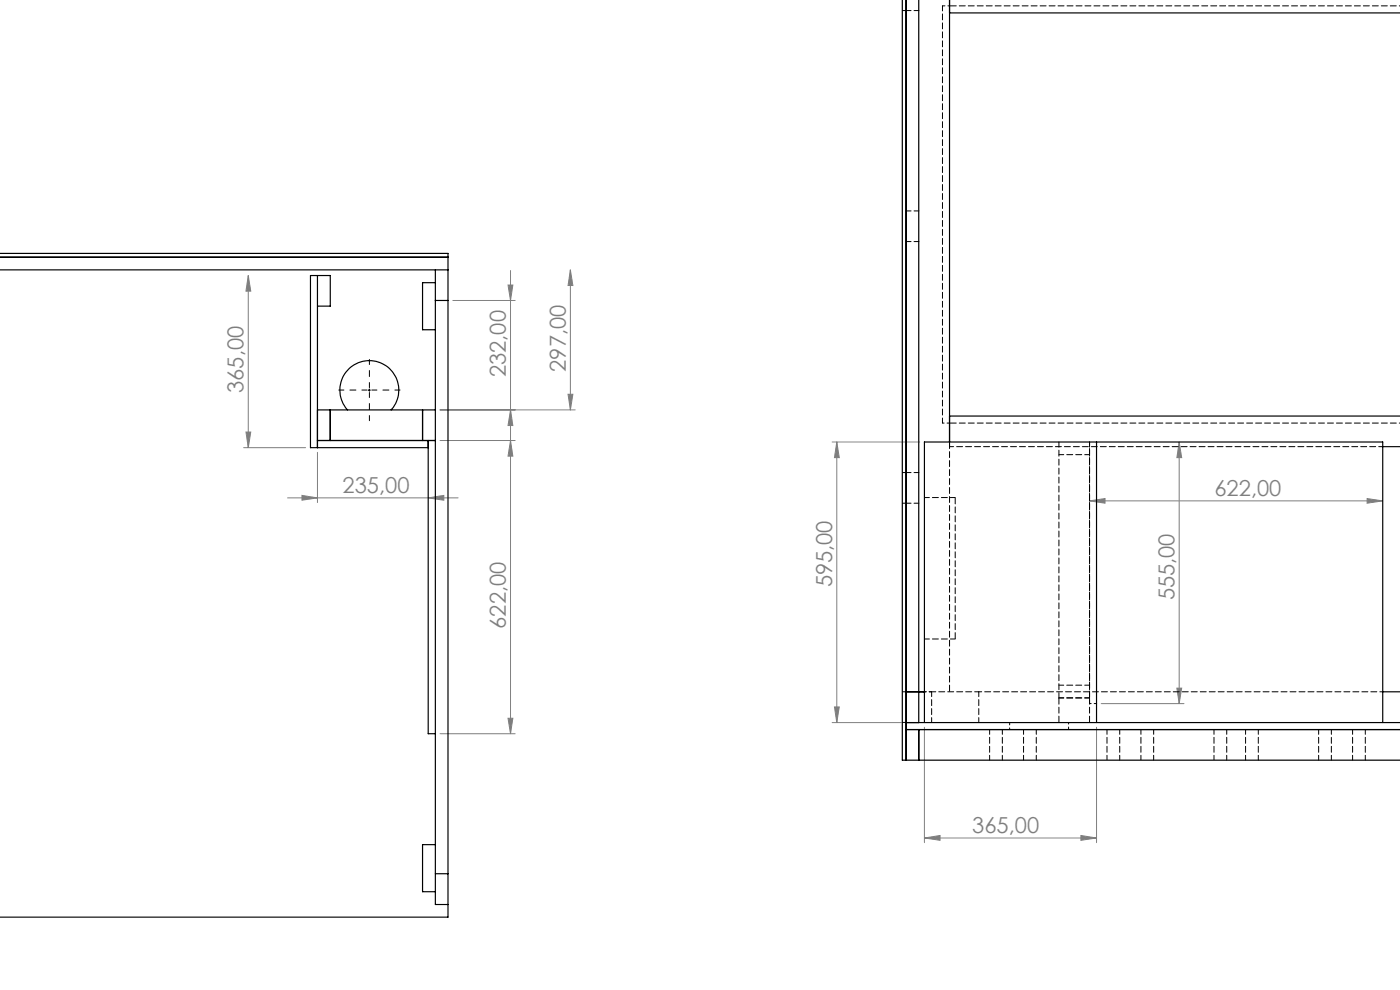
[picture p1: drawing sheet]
<svg xmlns="http://www.w3.org/2000/svg" width="297mm" height="210mm" viewBox="0 0 297 210" stroke-linecap="round" stroke-linejoin="round" font-family="sans-serif">
<g fill="none" stroke="#808080" stroke-width=".21">
<path d="M52.7 58.4v36.6M52.7 58.4l.5 3.4h-1zM108.3 57.4v35.9M121 57.2l.5 3.4h-1zM121 57.2v29.8M96.1 63.7h13.2M107.8 60.5h1l-.5 3.2zM51.7 95h13.1M52.2 91.6h1l-.5 3.4zM67.3 95.9v10.7M93.3 87h28.7M93.3 93.4h16"/>
<path d="M108.3 87l.5 3.3h-1zM108.3 93.4l.5 3.4h-1zM108.3 93.4v62.2M120.5 83.6h1l-.5 3.4zM176.5 93.8h18.6M177.5 93.8l.5 3.3h-1zM177.5 93.8v59.5M250.2 93.8l.5 3.3h-1zM250.2 93.8v55.5M61 105.6h36.2M64.1 105.1l3.2 .5-3.2 .5zM90.8 105.6l3.4-.5v1z"/>
<path d="M231.1 106.2l3.3-.4v.9zM231.1 106.2h62.2M290 105.8l3.3 .4-3.3 .5zM93.3 155.6h16M107.8 152.4h1l-.5 3.2zM176.5 153.3h14.7M177 150h1l-.5 3.3zM196.1 154.3v24.4M232.6 154.3v24.4M233.6 149.3h17.6M249.7 146h1l-.5 3.3zM196.1 177.8l3.3-.6v1.1z"/>
<path d="M196.1 177.8h36.5M229.3 177.2l3.3 .6-3.3 .5z"/>
</g>
<path d="M77.9 82.7h-6M78.4 82.2v-6M78.4 83.2v6M78.9 82.7h6" fill="none" stroke="#000" stroke-width=".21" stroke-dasharray="15.2 1.3 1.3 1.3" stroke-dashoffset="14.1"/>
<path d="M78.1 82.8h.5M78.4 82.5v.5" fill="none" stroke="#000" stroke-width=".21"/>
<g fill="#808080">
<path d="M90.8 105.6l3.4-.5v1zM64.1 105.1l3.2 .5-3.2 .5z"/>
<path d="M229.3 177.2l3.3 .6-3.3 .5zM196.1 177.8l3.3-.6v1.1z"/>
<path d="M120.5 83.6h1l-.5 3.4zM121 57.2l.5 3.4h-1zM108.3 87l.5 3.3h-1zM107.8 60.5h1l-.5 3.2zM52.2 91.6h1l-.5 3.4zM52.7 58.4l.5 3.4h-1zM107.8 152.4h1l-.5 3.2zM108.3 93.4l.5 3.4h-1zM177 150h1l-.5 3.3zM177.5 93.8l.5 3.3h-1z"/>
<path d="M249.7 146h1l-.5 3.3zM250.2 93.8l.5 3.3h-1z"/>
<path d="M231.1 106.2l3.3-.4v.9zM290 105.8l3.3 .4-3.3 .5z"/>
</g>
<g fill="none" stroke="#000" stroke-width=".25">
<path d="M191.4 0v161.2h105.7M192.2 0v161.2M194.9 0v153.3M201.4 0v93.8M201.4 2.7h95.7M0 53.8h95v140.7h-95.1M0 54.6h95M0 57.2h95M67.3 58.4v36.6M92.4 57.2v134.7h2.6M92.4 60h-2.8v9.9h2.8M67.3 64.9h2.8v-6.5h-4.2v36.6h24.9"/>
<path d="M92.4 63.7h2.6M67.3 93.4h25.1M67.3 87h25.1M70.1 87v6.4M73.7 87a6.2 6.2 0 0 1 .3-8.7 6.2 6.2 0 0 1 8.7 0 6.2 6.2 0 0 1 .3 8.7M89.6 87v6.4M90.8 93.4v62.2h1.6M201.4 88.3h95.7M232.6 93.8v59.5M293.3 94.7h3.8M192.2 154.8h104.9M192.2 153.3h104.9"/>
<path d="M192.2 146.7h3.9M194.9 154.8v6.4M196.1 153.3v-59.5h97.2v59.5M293.3 146.7h3.8M92.4 179.2h-2.8v10h2.8M92.4 185.3h2.6"/>
</g>
<g fill="none" stroke="#000" stroke-width=".21" stroke-dasharray="1.3 .6" stroke-dashoffset=".2">
<path d="M194.9 2.2h-2.7M194.9 51.2h-2.7M194.9 44.7h-2.7M199.9 89.7v-88.5M224.6 93.7v54.3M224.6 96.4h6.5M231.1 93.7v54.3M194.9 100.2h-2.7M194.9 106.7h-2.7M202.6 105.5h-6.5M202.6 135.5h-6.5M197.6 146.7v6.5"/>
<path d="M207.6 153.2v-6.5M224.6 148h6.5M224.6 145.3h6.5M209.9 161.2v-6.5M212.6 161.2v-6.5M217.1 161.2v-6.5M219.8 161.2v-6.5M234.8 161.2v-6.5M237.5 161.2v-6.5M242 161.2v-6.5M244.7 161.2v-6.5M257.5 161.2v-6.5"/>
<path d="M260.2 161.2v-6.5M264.2 161.2v-6.5M266.9 161.2v-6.5M279.7 161.2v-6.5M282.4 161.2v-6.5M286.9 161.2v-6.5M289.6 161.2v-6.5"/>
</g>
<path d="M191.4 2.2h.8M293.3 94.7h-91.9M191.4 106.7h.8M191.4 100.2h.8M191.4 146.7h.8M191.4 153.2h.8M207.6 146.7h-10" fill="none" stroke="#000" stroke-width=".21" stroke-dasharray="1.3 .6" stroke-dashoffset=".4"/>
<path d="M293.3 146.7h-85.7" fill="none" stroke="#000" stroke-width=".21" stroke-dasharray="1.3 .6" stroke-dashoffset=".6"/>
<path d="M199.9 1.2h1.5M201.4 89.7h-1.5M197.6 146.7h-1.5M214.2 153.2v1.5M226.7 154.7v-1.5M232.6 149.2h-1.5" fill="none" stroke="#000" stroke-width=".21" stroke-dasharray="1.3 .6" stroke-dashoffset=".8"/>
<path d="M201.4 93.7v53M202.6 105.5v30M224.6 148v5.2M231.1 148v5.2" fill="none" stroke="#000" stroke-width=".21" stroke-dasharray="1.3 .6" stroke-dashoffset="-.1"/>
<path d="M201.4 94.7v-1M231.1 93.7v55.5" fill="none" stroke="#000" stroke-width=".21" stroke-dasharray="1.3 .6" stroke-dashoffset=".5"/>
<path d="M201.4 1.2h95.7M297.1 89.7h-95.7" fill="none" stroke="#000" stroke-width=".21" stroke-dasharray="1.3 .6" stroke-dashoffset="-.2"/>
<g font-size="4.7" fill="#808080">
<text x="51.7" y="83.3" transform="rotate(-90 51.7 83.3)">365,00</text>
<text x="107.3" y="80" transform="rotate(-90 107.3 80)">232,00</text>
<text x="120" y="78.9" transform="rotate(-90 120 78.9)">297,00</text>
<text x="72.7" y="104.6">235,00</text>
<text x="257.6" y="105.2">622,00</text>
<text x="176.5" y="124.6" transform="rotate(-90 176.5 124.6)">595,00</text>
<text x="249.2" y="127.4" transform="rotate(-90 249.2 127.4)">555,00</text>
<text x="107.3" y="133.4" transform="rotate(-90 107.3 133.4)">622,00</text>
<text x="206.3" y="176.7">365,00</text>
</g>
</svg>
